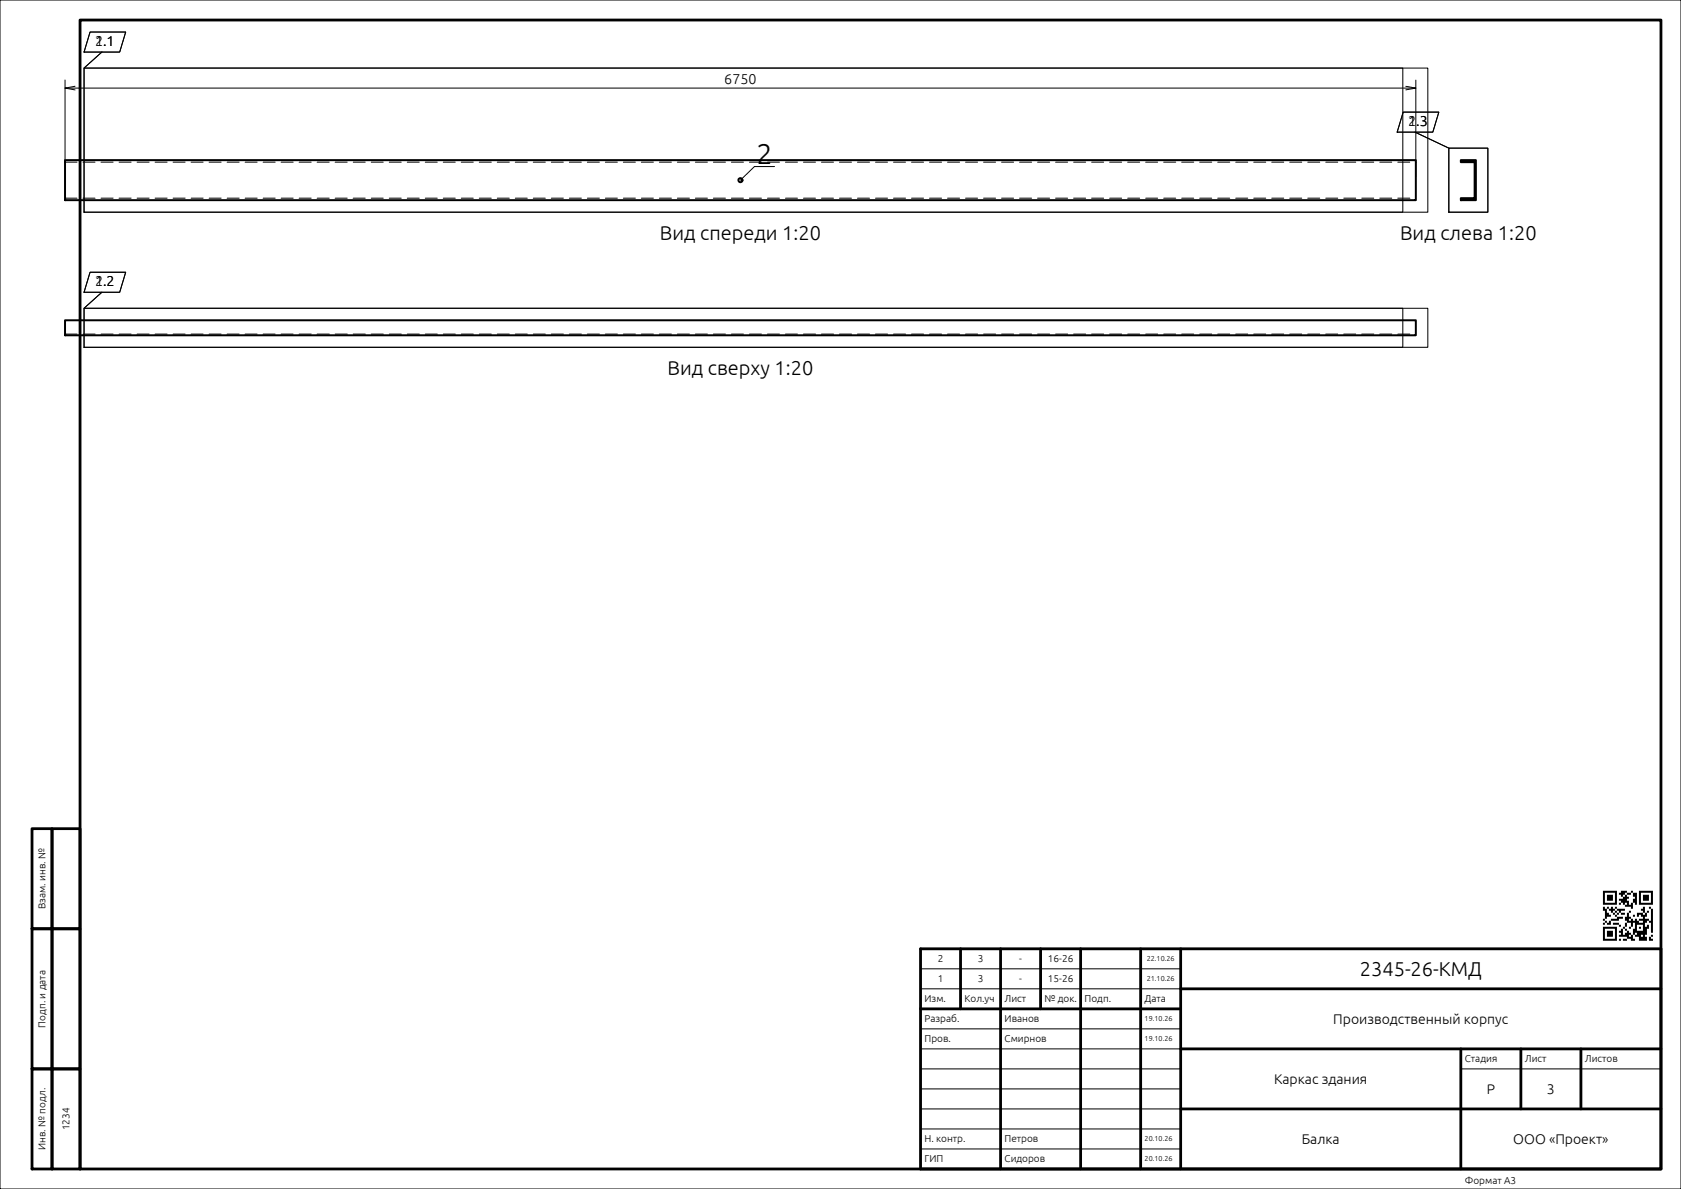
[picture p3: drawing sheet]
<svg xmlns="http://www.w3.org/2000/svg" width="420mm" height="297mm" viewBox="0 0 420 297" stroke-linecap="round" stroke-linejoin="round" font-family="sans-serif">
<g fill="none" stroke="#000" stroke-width=".25">
<path d="M0 0h420v297h-420zM21 17h329.5v36h-329.5zM21 17h335.7v36h-335.7zM22.5 8h8.9l-1.5 5h-8.9zM25.5 13l-4.5 4M16.2 20v24M16.2 22h337.5M18.7 21.6l-2.5 .4 2.5 .5M350.6 28h8.9l-1.5 5h-8.9zM351.2 21.6l2.5 .4-2.5 .5M353.5 33l8.5 4M353.7 20v24"/>
<path d="M362 37h9.7v16h-9.7zM193.5 41.6h-5l-3.5 3.4M21 77h329.5v9.8h-329.5zM21 77h335.7v9.8h-335.7zM22.5 68h8.9l-1.5 5h-8.9zM25.5 73l-4.5 4M230 257h65M230 247h65M230 242h65M230 277h65M230 272h65M230 267h65"/>
<path d="M230 262h65M365 267h50M230 287h65M230 282h65"/>
</g>
<g fill="none" stroke="#000" stroke-width=".7">
<path d="M20 5h395v287h-395zM8 207h5v25h-5zM13 207h7v25h-7zM8 232h5v35h-5zM13 232h7v35h-7zM230 237h185v55h-185zM240 237v15M250 237v55M260 237v15M270 237v55M285 237v55M295 237v55"/>
<path d="M230 252h65M295 247h120M8 267h5v25h-5zM13 267h7v25h-7zM295 262h120M295 277h120M365 262v30M380 262v15M395 262v15"/>
</g>
<path d="M400.5 222.5v.5h.5v-.5zM401 222.5v.5h.5v-.5zM401.5 222.5v.5h.5v-.5zM402 222.5v.5h.5v-.5zM402.5 222.5v.5h.5v-.5zM403 222.5v.5h.5v-.5zM403.5 222.5v.5h.5v-.5zM405 222.5v.5h.5v-.5zM405.5 222.5v.5h.5v-.5zM406 222.5v.5h.5v-.5zM407.5 222.5v.5h.5v-.5zM409.5 222.5v.5h.5v-.5zM410 222.5v.5h.5v-.5zM410.5 222.5v.5h.5v-.5zM411 222.5v.5h.5v-.5zM411.5 222.5v.5h.5v-.5zM412 222.5v.5h.5v-.5zM412.5 222.5v.5h.5v-.5zM400.5 223v.5h.5v-.5zM403.5 223v.5h.5v-.5zM404.5 223v.5h.5v-.5zM405 223v.5h.5v-.5zM405.5 223v.5h.5v-.5zM406.5 223v.5h.5v-.5zM407 223v.5h.5v-.5zM408 223v.5h.5v-.5zM408.5 223v.5h.5v-.5zM409.5 223v.5h.5v-.5zM412.5 223v.5h.5v-.5zM400.5 223.5v.5h.5v-.5zM401.5 223.5v.5h.5v-.5zM402 223.5v.5h.5v-.5zM402.5 223.5v.5h.5v-.5zM403.5 223.5v.5h.5v-.5zM405 223.5v.5h.5v-.5zM406 223.5v.5h.5v-.5zM408 223.5v.5h.5v-.5zM408.5 223.5v.5h.5v-.5zM409.5 223.5v.5h.5v-.5zM410.5 223.5v.5h.5v-.5zM411 223.5v.5h.5v-.5zM411.5 223.5v.5h.5v-.5zM412.5 223.5v.5h.5v-.5zM400.5 224v.5h.5v-.5zM401.5 224v.5h.5v-.5zM402 224v.5h.5v-.5zM402.5 224v.5h.5v-.5zM403.5 224v.5h.5v-.5zM405.5 224v.5h.5v-.5zM406 224v.5h.5v-.5zM406.5 224v.5h.5v-.5zM408.5 224v.5h.5v-.5zM409.5 224v.5h.5v-.5zM410.5 224v.5h.5v-.5zM411 224v.5h.5v-.5zM411.5 224v.5h.5v-.5zM412.5 224v.5h.5v-.5zM400.5 224.5v.5h.5v-.5zM401.5 224.5v.5h.5v-.5zM402 224.5v.5h.5v-.5zM402.5 224.5v.5h.5v-.5zM403.5 224.5v.5h.5v-.5zM404.5 224.5v.5h.5v-.5zM405 224.5v.5h.5v-.5zM405.5 224.5v.5h.5v-.5zM406 224.5v.5h.5v-.5zM408 224.5v.5h.5v-.5zM408.5 224.5v.5h.5v-.5zM409.5 224.5v.5h.5v-.5zM410.5 224.5v.5h.5v-.5zM411 224.5v.5h.5v-.5zM411.5 224.5v.5h.5v-.5zM412.5 224.5v.5h.5v-.5zM400.5 225v.5h.5v-.5zM403.5 225v.5h.5v-.5zM405 225v.5h.5v-.5zM405.5 225v.5h.5v-.5zM406 225v.5h.5v-.5zM406.5 225v.5h.5v-.5zM408 225v.5h.5v-.5zM408.5 225v.5h.5v-.5zM409.5 225v.5h.5v-.5zM412.5 225v.5h.5v-.5zM400.5 225.5v.5h.5v-.5zM401 225.5v.5h.5v-.5zM401.5 225.5v.5h.5v-.5zM402 225.5v.5h.5v-.5zM402.5 225.5v.5h.5v-.5zM403 225.5v.5h.5v-.5zM403.5 225.5v.5h.5v-.5zM404.5 225.5v.5h.5v-.5zM405.5 225.5v.5h.5v-.5zM406.5 225.5v.5h.5v-.5zM407.5 225.5v.5h.5v-.5zM408.5 225.5v.5h.5v-.5zM409.5 225.5v.5h.5v-.5zM410 225.5v.5h.5v-.5zM410.5 225.5v.5h.5v-.5zM411 225.5v.5h.5v-.5zM411.5 225.5v.5h.5v-.5zM412 225.5v.5h.5v-.5zM412.5 225.5v.5h.5v-.5zM406 226v.5h.5v-.5zM406.5 226v.5h.5v-.5zM407 226v.5h.5v-.5zM407.5 226v.5h.5v-.5zM400.5 226.5v.5h.5v-.5zM401.5 226.5v.5h.5v-.5zM402.5 226.5v.5h.5v-.5zM403.5 226.5v.5h.5v-.5zM407.5 226.5v.5h.5v-.5zM410.5 226.5v.5h.5v-.5zM412 226.5v.5h.5v-.5zM400.5 227v.5h.5v-.5zM401 227v.5h.5v-.5zM402 227v.5h.5v-.5zM402.5 227v.5h.5v-.5zM403 227v.5h.5v-.5zM404 227v.5h.5v-.5zM404.5 227v.5h.5v-.5zM405 227v.5h.5v-.5zM405.5 227v.5h.5v-.5zM410 227v.5h.5v-.5zM410.5 227v.5h.5v-.5zM412.5 227v.5h.5v-.5zM401 227.5v.5h.5v-.5zM402.5 227.5v.5h.5v-.5zM403.5 227.5v.5h.5v-.5zM404.5 227.5v.5h.5v-.5zM407 227.5v.5h.5v-.5zM410.5 227.5v.5h.5v-.5zM411.5 227.5v.5h.5v-.5zM412.5 227.5v.5h.5v-.5zM401 228v.5h.5v-.5zM401.5 228v.5h.5v-.5zM403 228v.5h.5v-.5zM404 228v.5h.5v-.5zM405 228v.5h.5v-.5zM405.5 228v.5h.5v-.5zM406.5 228v.5h.5v-.5zM409 228v.5h.5v-.5zM409.5 228v.5h.5v-.5zM410 228v.5h.5v-.5zM411 228v.5h.5v-.5zM412.5 228v.5h.5v-.5zM401 228.5v.5h.5v-.5zM401.5 228.5v.5h.5v-.5zM402 228.5v.5h.5v-.5zM403.5 228.5v.5h.5v-.5zM406.5 228.5v.5h.5v-.5zM408 228.5v.5h.5v-.5zM409 228.5v.5h.5v-.5zM410 228.5v.5h.5v-.5zM410.5 228.5v.5h.5v-.5zM411 228.5v.5h.5v-.5zM412.5 228.5v.5h.5v-.5zM401 229v.5h.5v-.5zM404 229v.5h.5v-.5zM404.5 229v.5h.5v-.5zM405 229v.5h.5v-.5zM406 229v.5h.5v-.5zM406.5 229v.5h.5v-.5zM407 229v.5h.5v-.5zM410.5 229v.5h.5v-.5zM412.5 229v.5h.5v-.5zM400.5 229.5v.5h.5v-.5zM402.5 229.5v.5h.5v-.5zM403 229.5v.5h.5v-.5zM403.5 229.5v.5h.5v-.5zM404 229.5v.5h.5v-.5zM406 229.5v.5h.5v-.5zM406.5 229.5v.5h.5v-.5zM407.5 229.5v.5h.5v-.5zM408.5 229.5v.5h.5v-.5zM409.5 229.5v.5h.5v-.5zM410 229.5v.5h.5v-.5zM410.5 229.5v.5h.5v-.5zM411 229.5v.5h.5v-.5zM411.5 229.5v.5h.5v-.5zM412.5 229.5v.5h.5v-.5zM401 230v.5h.5v-.5zM402 230v.5h.5v-.5zM406.5 230v.5h.5v-.5zM407 230v.5h.5v-.5zM407.5 230v.5h.5v-.5zM408 230v.5h.5v-.5zM408.5 230v.5h.5v-.5zM409 230v.5h.5v-.5zM410.5 230v.5h.5v-.5zM411 230v.5h.5v-.5zM412 230v.5h.5v-.5zM412.5 230v.5h.5v-.5zM400.5 230.5v.5h.5v-.5zM401.5 230.5v.5h.5v-.5zM402 230.5v.5h.5v-.5zM403 230.5v.5h.5v-.5zM403.5 230.5v.5h.5v-.5zM404 230.5v.5h.5v-.5zM406 230.5v.5h.5v-.5zM407.5 230.5v.5h.5v-.5zM408.5 230.5v.5h.5v-.5zM409 230.5v.5h.5v-.5zM409.5 230.5v.5h.5v-.5zM410 230.5v.5h.5v-.5zM410.5 230.5v.5h.5v-.5zM412.5 230.5v.5h.5v-.5zM404.5 231v.5h.5v-.5zM406 231v.5h.5v-.5zM407.5 231v.5h.5v-.5zM408.5 231v.5h.5v-.5zM410.5 231v.5h.5v-.5zM411.5 231v.5h.5v-.5zM412.5 231v.5h.5v-.5zM400.5 231.5v.5h.5v-.5zM401 231.5v.5h.5v-.5zM401.5 231.5v.5h.5v-.5zM402 231.5v.5h.5v-.5zM402.5 231.5v.5h.5v-.5zM403 231.5v.5h.5v-.5zM403.5 231.5v.5h.5v-.5zM405.5 231.5v.5h.5v-.5zM407 231.5v.5h.5v-.5zM408.5 231.5v.5h.5v-.5zM409.5 231.5v.5h.5v-.5zM410.5 231.5v.5h.5v-.5zM411 231.5v.5h.5v-.5zM411.5 231.5v.5h.5v-.5zM412.5 231.5v.5h.5v-.5zM400.5 232v.5h.5v-.5zM403.5 232v.5h.5v-.5zM405 232v.5h.5v-.5zM406 232v.5h.5v-.5zM408 232v.5h.5v-.5zM408.5 232v.5h.5v-.5zM410.5 232v.5h.5v-.5zM411 232v.5h.5v-.5zM412.5 232v.5h.5v-.5zM400.5 232.5v.5h.5v-.5zM401.5 232.5v.5h.5v-.5zM402 232.5v.5h.5v-.5zM402.5 232.5v.5h.5v-.5zM403.5 232.5v.5h.5v-.5zM404.5 232.5v.5h.5v-.5zM405 232.5v.5h.5v-.5zM406.5 232.5v.5h.5v-.5zM408 232.5v.5h.5v-.5zM408.5 232.5v.5h.5v-.5zM409 232.5v.5h.5v-.5zM409.5 232.5v.5h.5v-.5zM410 232.5v.5h.5v-.5zM410.5 232.5v.5h.5v-.5zM411 232.5v.5h.5v-.5zM412.5 232.5v.5h.5v-.5zM400.5 233v.5h.5v-.5zM401.5 233v.5h.5v-.5zM402 233v.5h.5v-.5zM402.5 233v.5h.5v-.5zM403.5 233v.5h.5v-.5zM405 233v.5h.5v-.5zM406 233v.5h.5v-.5zM406.5 233v.5h.5v-.5zM407 233v.5h.5v-.5zM408 233v.5h.5v-.5zM409 233v.5h.5v-.5zM409.5 233v.5h.5v-.5zM410 233v.5h.5v-.5zM410.5 233v.5h.5v-.5zM411 233v.5h.5v-.5zM400.5 233.5v.5h.5v-.5zM401.5 233.5v.5h.5v-.5zM402 233.5v.5h.5v-.5zM402.5 233.5v.5h.5v-.5zM403.5 233.5v.5h.5v-.5zM404.5 233.5v.5h.5v-.5zM405 233.5v.5h.5v-.5zM405.5 233.5v.5h.5v-.5zM406 233.5v.5h.5v-.5zM406.5 233.5v.5h.5v-.5zM407.5 233.5v.5h.5v-.5zM408.5 233.5v.5h.5v-.5zM409 233.5v.5h.5v-.5zM409.5 233.5v.5h.5v-.5zM410.5 233.5v.5h.5v-.5zM412.5 233.5v.5h.5v-.5zM400.5 234v.5h.5v-.5zM403.5 234v.5h.5v-.5zM406.5 234v.5h.5v-.5zM407 234v.5h.5v-.5zM407.5 234v.5h.5v-.5zM409.5 234v.5h.5v-.5zM410 234v.5h.5v-.5zM410.5 234v.5h.5v-.5zM411 234v.5h.5v-.5zM412 234v.5h.5v-.5zM400.5 234.5v.5h.5v-.5zM401 234.5v.5h.5v-.5zM401.5 234.5v.5h.5v-.5zM402 234.5v.5h.5v-.5zM402.5 234.5v.5h.5v-.5zM403 234.5v.5h.5v-.5zM403.5 234.5v.5h.5v-.5zM404.5 234.5v.5h.5v-.5zM405.5 234.5v.5h.5v-.5zM406 234.5v.5h.5v-.5zM407.5 234.5v.5h.5v-.5zM408 234.5v.5h.5v-.5zM409.5 234.5v.5h.5v-.5zM410 234.5v.5h.5v-.5zM410.5 234.5v.5h.5v-.5zM411 234.5v.5h.5v-.5zM412 234.5v.5h.5v-.5zM412.5 234.5v.5h.5v-.5z" fill="#000"/>
<path d="M16.2 49.5h337.5M16.2 40.5h337.5M16.2 83.5h337.5" fill="none" stroke="#000" stroke-width=".25" stroke-dasharray="3 1.5"/>
<g fill="none" stroke="#000" stroke-width=".5">
<path d="M16.2 40h337.5v10h-337.5zM365 40h3.7v10h-3.7v-.5h3.4v-9h-3.4zM16.2 80h337.5v3.8h-337.5z"/>
<circle cx="185" cy="45" r=".5"/>
</g>
<text font-size="7.1" x="189" y="41">2</text>
<g font-size="5">
<text x="164.9" y="60">Вид спереди 1:20</text>
<text x="349.8" y="60">Вид слева 1:20</text>
<text x="166.8" y="93.8">Вид сверху 1:20</text>
<text x="339.8" y="243.8">2345-26-КМД</text>
</g>
<g font-size="3.6">
<text x="23.7" y="11.5">1.1</text>
<text x="23.7" y="11.5">2.1</text>
<text x="181" y="21">6750</text>
<text x="351.8" y="31.5">1.3</text>
<text x="351.8" y="31.5">2.3</text>
<text x="23.7" y="71.5">1.2</text>
<text x="23.7" y="71.5">2.2</text>
</g>
<g font-size="3.5">
<text x="333.1" y="255.7">Производственный корпус</text>
<text x="318.3" y="270.7">Каркас здания</text>
<text x="371.5" y="273.2">Р</text>
<text x="386.5" y="273.2">3</text>
<text x="325.2" y="285.7">Балка</text>
<text x="378.1" y="285.7">ООО «Проект»</text>
</g>
<g font-size="2.5">
<text x="11.4" y="227.1" transform="rotate(-90 11.4 227.1)">Взам. инв. №</text>
<text x="234.3" y="245.4">1</text>
<text x="234.3" y="240.4">2</text>
<text x="244.3" y="245.4">3</text>
<text x="244.3" y="240.4">3</text>
<text x="254.6" y="245.4">-</text>
<text x="254.6" y="240.4">-</text>
<text x="261.8" y="245.4">15-26</text>
<text x="261.8" y="240.4">16-26</text>
<text x="231" y="250.4">Изм.</text>
<text x="241" y="250.4">Кол.уч</text>
<text x="251" y="250.4">Лист</text>
<text x="261" y="250.4">№ док.</text>
<text x="271" y="250.4">Подп.</text>
<text x="286" y="250.4">Дата</text>
<text x="11.4" y="256.7" transform="rotate(-90 11.4 256.7)">Подп. и дата</text>
<text x="231" y="255.4">Разраб.</text>
<text x="251" y="255.4">Иванов</text>
<text x="231" y="260.4">Пров.</text>
<text x="251" y="260.4">Смирнов</text>
<text x="366" y="265.4">Стадия</text>
<text x="381" y="265.4">Лист</text>
<text x="396" y="265.4">Листов</text>
<text x="11.4" y="287.2" transform="rotate(-90 11.4 287.2)">Инв. № подл.</text>
<text x="17.4" y="282.3" transform="rotate(-90 17.4 282.3)">1234</text>
<text x="231" y="285.4">Н. контр.</text>
<text x="251" y="285.4">Петров</text>
<text x="231" y="290.4">ГИП</text>
<text x="251" y="290.4">Сидоров</text>
<text x="366" y="295.8">Формат A3</text>
</g>
<g font-size="1.8">
<text x="286.5" y="245.1">21.10.26</text>
<text x="286.5" y="240.1">22.10.26</text>
<text x="286" y="255.1">19.10.26</text>
<text x="286" y="260.1">19.10.26</text>
<text x="286" y="285.1">20.10.26</text>
<text x="286" y="290.1">20.10.26</text>
</g>
</svg>
